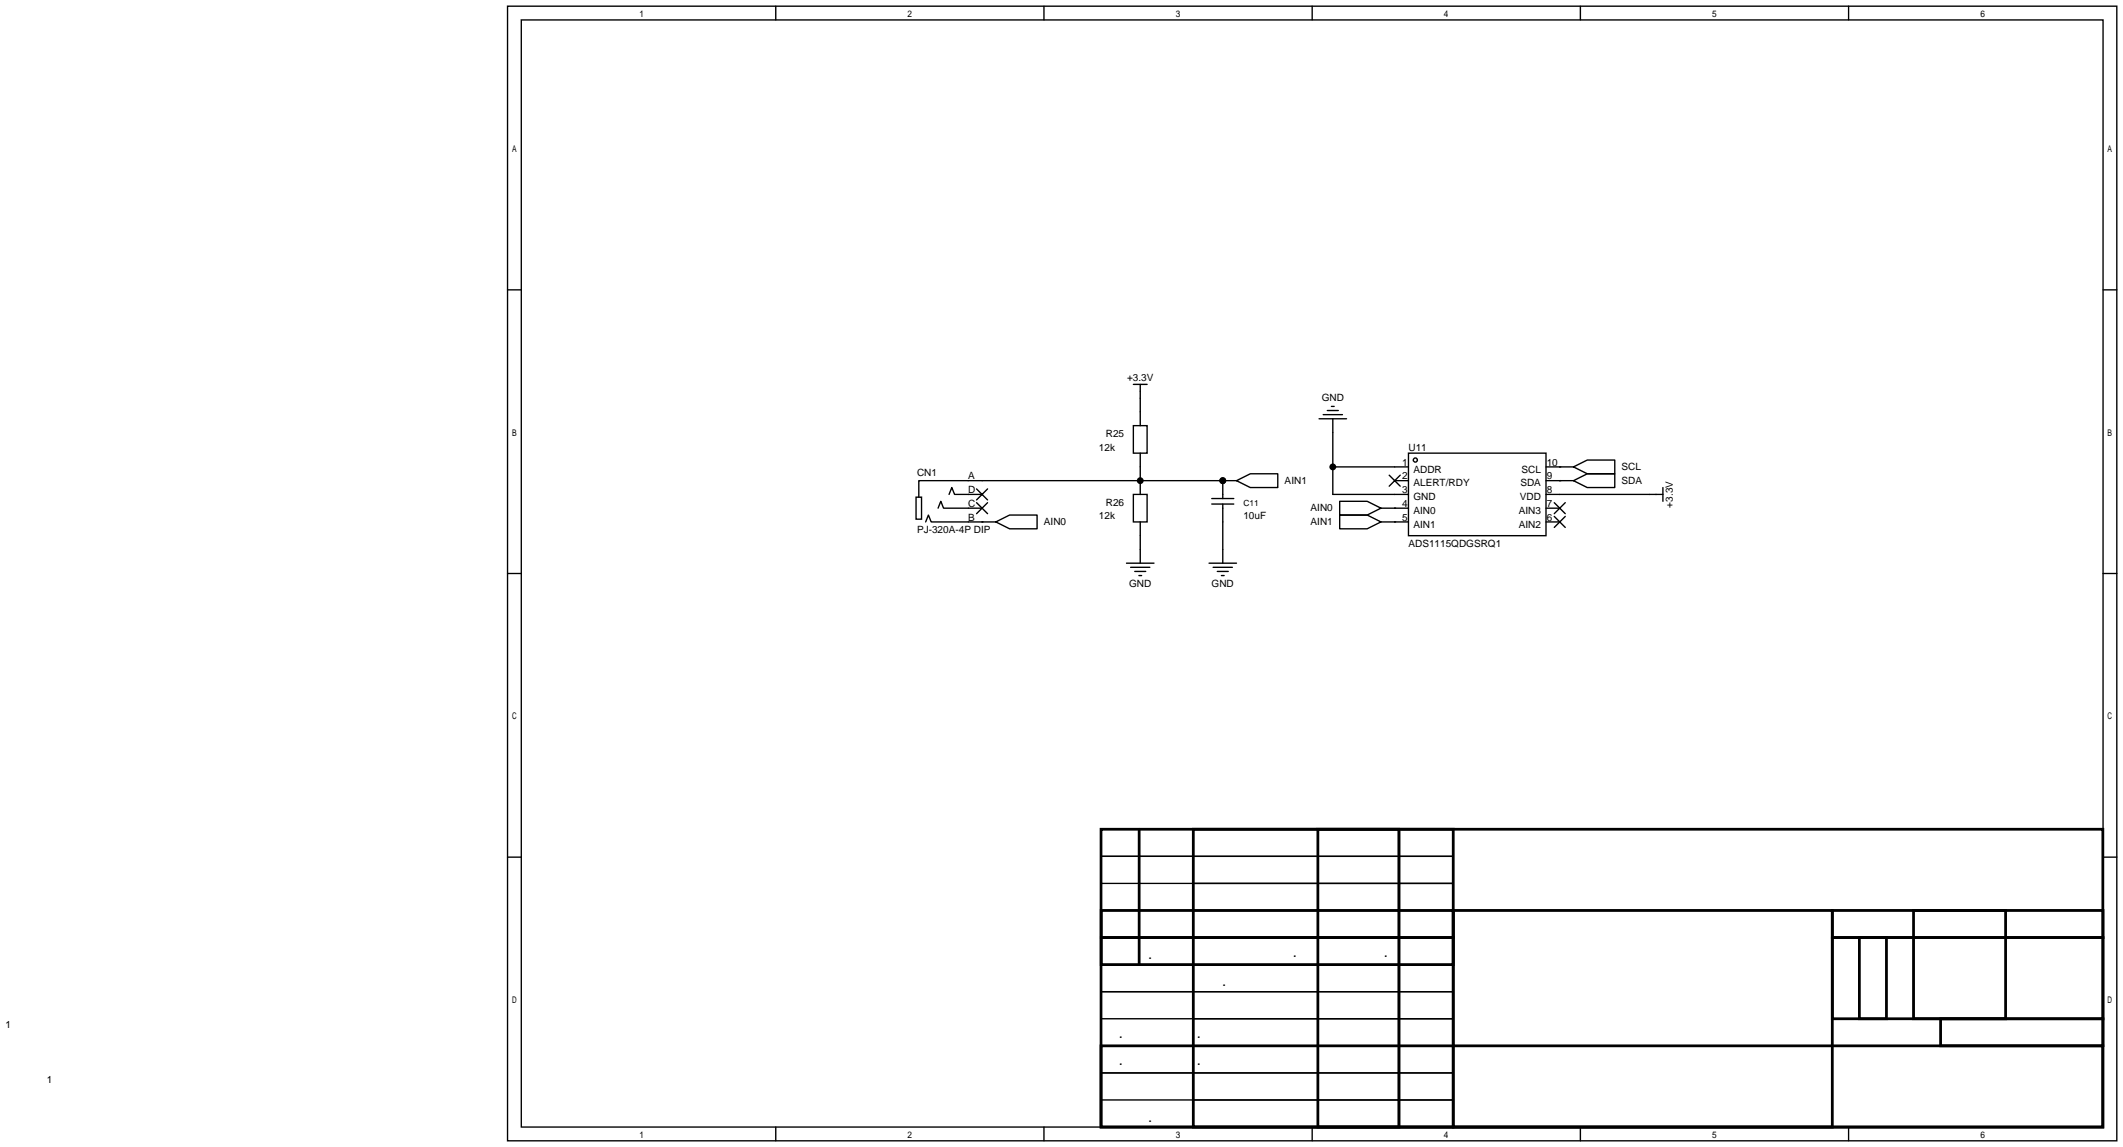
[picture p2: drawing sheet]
<svg xmlns="http://www.w3.org/2000/svg" width="392mm" height="212mm" viewBox="0 0 392 212" stroke-linecap="round" stroke-linejoin="round" font-family="sans-serif">
<g fill="none" stroke="#000" stroke-width=".25">
<path d="M93.7 1.1h297.2v209.6h-297.2zM96.3 3.7h292.1v204.5h-292.1zM143.3 1.1v2.6M192.8 1.1v2.6M242.3 1.1v2.6M291.8 1.1v2.6M341.4 1.1v2.6M93.7 53.5h2.6M388.4 53.5h2.5M209.3 78.6h2.5v5.1h-2.5zM209.3 71h2.5M210.6 71v7.6"/>
<path d="M243.6 77.3h5.1M244.3 76.6h3.6M245.1 75.8h2M245.9 75.1h.5M246.1 77.3v14h14M169.2 91.8h1v4.1h-1zM170.9 96.4l.5-1.3 .6 1.3h11.9M173.2 93.9l.5-1.3 .5 1.3h7.2M175.3 91.3l.5-1.3 .5 1.3h5.1M180.3 90.3l2.1 2M180.3 92.8l2.1 2.1M181.4 96.4h.1"/>
<path d="M182.4 90.3l-2.1 2M182.4 92.8l-2.1 2.1M183.9 96.4l2.5-1.3h5.1v2.6h-5.1zM209.3 91.3h2.5v5.1h-2.5zM210.6 83.7v7.6M210.6 96.4v7.6M223.8 93.1h4M223.8 92.1h4M225.8 88.8v3.3M225.8 93.1v10.9M228.3 88.8h-58.6v3M228.3 88.8l2.6-1.3h5.1v2.5h-5.1z"/>
<path d="M246.1 86.2h14M247.4 95.1h5.1l2.5 1.3-2.5 1.3h-5.1zM247.4 92.6h5.1l2.5 1.3-2.5 1.2h-5.1zM255 96.4h5.1M255 93.9h5.1M256.5 87.8l2.1 2M257.6 93.9h.1M257.6 96.4h.1M257.6 88.8h2.5M258.6 87.8l-2.1 2M260.1 83.7h25.4v15.2h-25.4zM285.5 91.3h21.6"/>
<path d="M285.5 96.4h2.5M285.5 93.9h2.5M285.5 88.8h5.1M285.5 86.2h5.1M287 92.8l2.1 2.1M287 95.4l2.1 2M288 88.8h.1M288 86.2h.1M289.1 92.8l-2.1 2.1M289.1 95.4l-2.1 2M290.6 86.2l2.5-1.2h5.1v2.5h-5.1zM290.6 88.8l2.5-1.3h5.1v2.5h-5.1z"/>
<path d="M307.1 90v2.6M93.7 105.9h2.6M208 104h5.1M208.8 104.8h3.5M209.5 105.5h2.1M210.3 106.3h.5M223.3 104h5M224 104.8h3.6M224.8 105.5h2M225.6 106.3h.5M388.4 105.9h2.5M93.7 158.3h2.6"/>
<path d="M203.4 153.2h17v5h-17zM203.4 158.2h17v5h-17zM220.4 153.2h48v55h-48zM220.4 158.2h48M243.4 153.2v55M258.3 153.2v55M388.4 158.3h2.5M203.4 178.2h17v5h-17zM203.4 168.2h185M220.4 163.2h48M220.4 173.2h48M220.4 178.2h48"/>
<path d="M338.4 173.2h15v15h-15zM338.4 173.2h5v15h-5zM203.4 183.2h17v5h-17zM203.4 193.2h17v5h-17zM203.4 198.2h17v5h-17zM220.4 183.2h48M220.4 188.2h48M220.4 193.2h48M220.4 198.2h48M143.3 208.2v2.5M192.8 208.2v2.5M220.4 203.2h48"/>
<path d="M242.3 208.2v2.5M291.8 208.2v2.5M341.4 208.2v2.5"/>
<circle cx="261.4" cy="85" r=".38"/>
</g>
<g fill="none" stroke="#000" stroke-width=".51">
<path d="M203.3 153.2h185v55h-185zM210.4 153.2v25M220.4 153.2h48v55h-48zM243.4 153.2h15v55h-15zM203.4 168.2h65v5h-65zM203.4 173.2h65v5h-65zM268.4 168.2h70v40h-70zM338.4 168.2h50v5h-50zM338.4 173.2h50v15h-50zM343.4 173.2h5v15h-5zM353.4 168.2h17v20h-17zM203.3 193.2h185v15h-185z"/>
<path d="M358.4 188.2h30v5h-30z"/>
</g>
<g fill="#000">
<circle cx="210.6" cy="88.8" r=".63"/>
<circle cx="225.8" cy="88.8" r=".63"/>
<circle cx="246.1" cy="86.2" r=".63"/>
</g>
<g font-size="2.7">
<text x="339.9" y="172.2">Литера</text>
<text x="371.9" y="172.2">Масштаб</text>
<text x="203.9" y="177.2">ИзмЛист</text>
<text x="212" y="177.2">.</text>
<text x="225.1" y="176.7">докум.</text>
<text x="244.7" y="176.7">Подп.</text>
<text x="203.9" y="182.2">Разработ.</text>
<text x="203.9" y="187.2">Проверил</text>
<text x="206.6" y="191.7">.контр</text>
<text x="221" y="191.7">.</text>
<text x="206.6" y="196.7">.контр</text>
<text x="221" y="196.7">.</text>
<text x="203.9" y="207.2">Изм.</text>
</g>
<g font-size="1.8">
<text x="208.1" y="70.3">+3.3V</text>
<text x="244.1" y="74.1">GND</text>
<text x="202.9" y="83.2">12k</text>
<text x="204.2" y="80.7">R25</text>
<text x="260.1" y="83.2">U11</text>
<text x="169.4" y="87.9">CN1</text>
<text x="178.8" y="88.5">A</text>
<text x="237.2" y="89.3">AIN1</text>
<text x="258.9" y="88.5">2</text>
<text x="258.9" y="86">1</text>
<text x="261" y="89.8">ALERT/RDY</text>
<text x="261" y="87.3">ADDR</text>
<text x="280.8" y="89.8">SDA</text>
<text x="281" y="87.3">SCL</text>
<text x="285.6" y="86">10</text>
<text x="285.6" y="88.5">9</text>
<text x="299.5" y="86.8">SCL</text>
<text x="299.5" y="89.3">SDA</text>
<text x="178.8" y="91.1">D</text>
<text x="178.8" y="93.6">C</text>
<text x="202.9" y="95.9">12k</text>
<text x="204.2" y="93.4">R26</text>
<text x="229.6" y="95.9">10uF</text>
<text x="242" y="94.4">AIN0</text>
<text x="258.9" y="93.6">4</text>
<text x="258.9" y="91.1">3</text>
<text x="261" y="94.9">AIN0</text>
<text x="261" y="92.4">GND</text>
<text x="280.5" y="94.9">AIN3</text>
<text x="280.7" y="92.4">VDD</text>
<text x="285.6" y="91.1">8</text>
<text x="285.6" y="93.6">7</text>
<text x="308.9" y="93.8" transform="rotate(-90 308.9 93.8)">+3.3V</text>
<text x="169.4" y="98.4">PJ-320A-4P DIP</text>
<text x="178.8" y="96.2">B</text>
<text x="192.8" y="96.9">AIN0</text>
<text x="242" y="96.9">AIN1</text>
<text x="258.9" y="96.2">5</text>
<text x="260.1" y="101">ADS1115QDGSRQ1</text>
<text x="261" y="97.4">AIN1</text>
<text x="280.5" y="97.4">AIN2</text>
<text x="285.6" y="96.2">6</text>
<text x="208.5" y="108.4">GND</text>
<text x="223.8" y="108.4">GND</text>
<text x="1" y="189.9">1</text>
<text x="8.6" y="200.1">1</text>
</g>
<text font-size="1.6" x="229.6" y="93.4">C11</text>
</svg>
